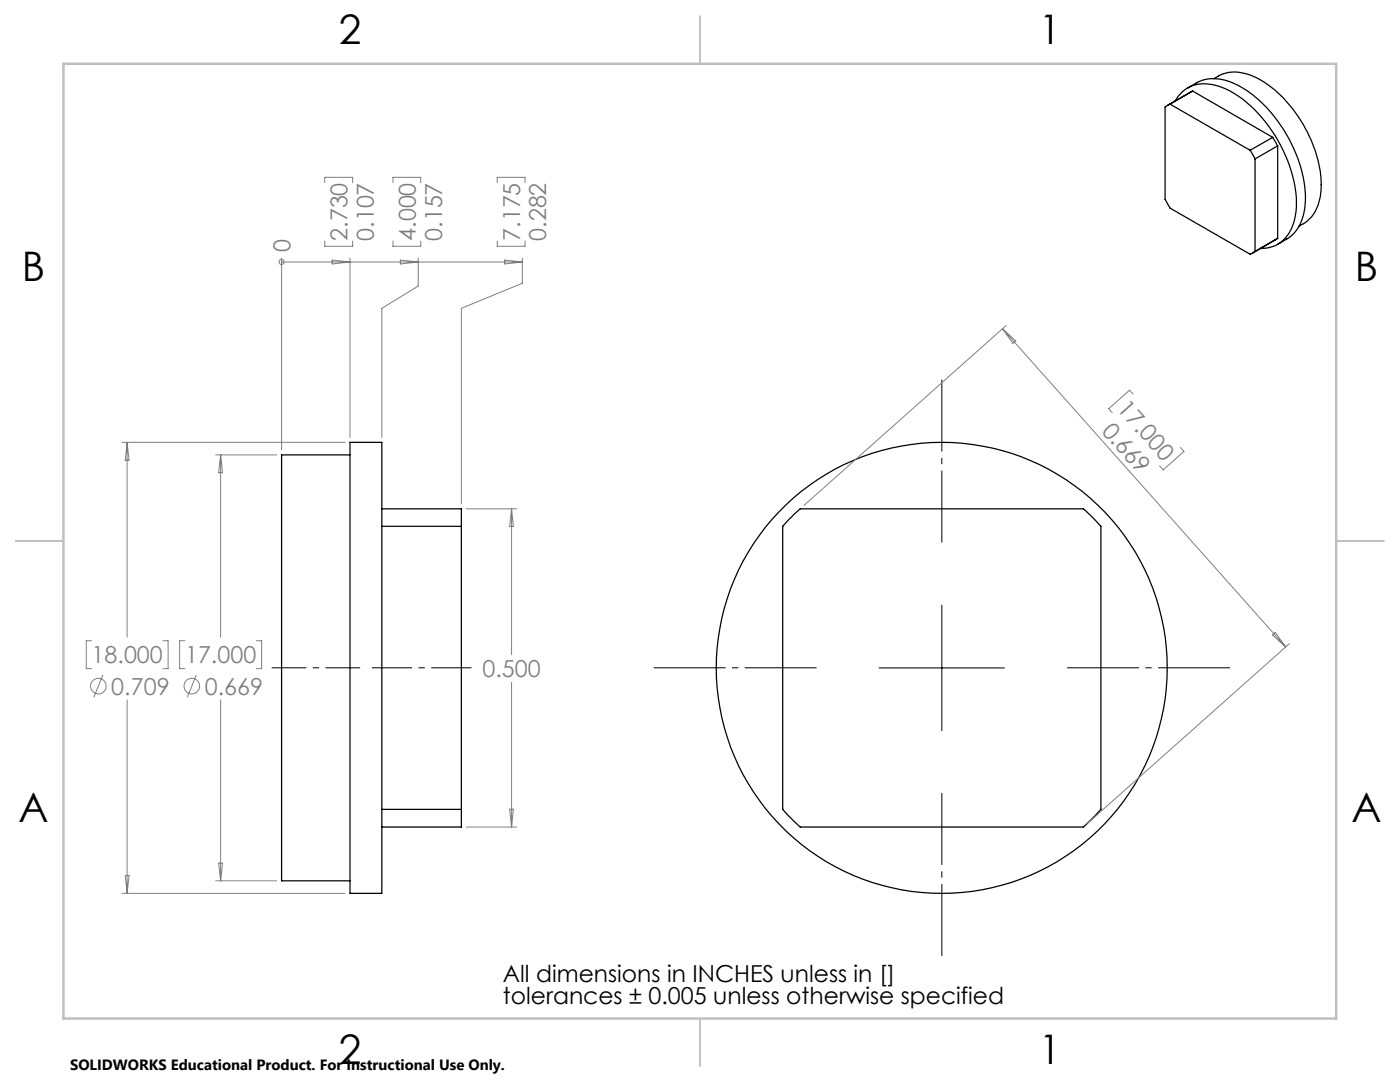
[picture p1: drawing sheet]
<svg xmlns="http://www.w3.org/2000/svg" width="279mm" height="216mm" viewBox="0 0 279 216" stroke-linecap="round" stroke-linejoin="round" font-family="sans-serif">
<g fill="none" stroke="#000" stroke-width=".25">
<path d="M237 17.6l1.8-1.1a8.6 8.6 0 0 1 8.4 .6 27.9 27.9 0 0 1 12.1 15.2 17.2 17.2 0 0 1 .2 12.4 6.7 6.7 0 0 1-2.7 3l-1.8 1.1M238 18.2l-5 2.8M238 18.2l16 9.2M238 18.2l-4.5 2.6M242.3 15.7a7.8 7.8 0 0 1 8.2-.3 25.2 25.2 0 0 1 11.1 12.4 19.3 19.3 0 0 1 1.6 12.6 7 7 0 0 1-3.9 4.7M233.5 20.8l-1 .5v18.5l1 1.7 16 9.2 1-.5v-18.5M233.5 20.8l16 9.2M234.5 20.1a6.7 6.7 0 0 1 8.1-3.1 20.7 20.7 0 0 1 10.9 8.6 26.7 26.7 0 0 1 5.2 16.2 8.3 8.3 0 0 1-4.3 7.3l-1.4 .4-1.5 .1M249.5 30l1 1.7M254 27.4l1 1.7M254 27.4l-4.5 2.6M255 29.1v18.5"/>
<path d="M255 29.1l-4.5 2.6M255 47.6l-.5 .3M255 47.6l-5 2.9M69.8 88.3h6.4v90h-6.4zM69.8 90.8h-13.6v85h13.6M76.2 101.5h15.9v3.5M76.2 105h15.9M92.1 105v56.5M157.4 103.6l2.3-2.1h56.5l1.4 1.3 2.1 2.2v56.5l-1.3 1.4-2.2 2.1h-56.5l-1.4-1.2-2.1-2.3v-56.5zM76.2 161.5h15.9M92.1 161.5v3.5h-15.9"/>
<circle cx="188" cy="133.3" r="45"/>
</g>
<g fill="none" stroke="#808080" stroke-width=".2">
<path d="M64.8 36.4v-1h5.6v1M78.4 36.4v-1h5.6v1M99.2 36.4v-1h5.6v1M56.2 52.3h.1M56.2 51.5v38.3M56.2 52.3h48M64.8 48.1v1h5.6v-1M66.3 51.9l3.5 .4-3.5 .4zM69.8 51.5v35.8M78.4 48.1v1h5.6v-1M79.9 51.9l3.6 .4-3.6 .4zM83.5 51.5v5.6l-7.3 4.4v25.8"/>
<path d="M99.2 48.1v1h5.6v-1M100.7 51.9l3.5 .4-3.5 .4zM104.2 51.5v5l-12.1 5v39M200.1 65.6l56.5 63.5M200.1 65.6l2.6 2.4-.6 .5zM200.8 64.9l-40.4 36M226.1 78.6l-.7-.7-4.1 3.7 .7 .7M24.4 88.3h44.5M25.4 88.3v38.8M25.4 88.3l.4 3.5h-.8zM43 90.8h12.2M44 90.8v36.3"/>
<path d="M44 90.8l.4 3.5h-.8zM235.6 89.3l.7 .8-4.2 3.7-.7-.8M93.1 101.5h10M102.1 101.5v29.1M102.1 101.5l.3 3.6h-.7zM18.3 127.8h-1.1v5.6h1.1M20.5 134.7l-1.8 4.4M25.4 139.7v38.6M32.5 127.8h1v5.6h-1M36.9 127.8h-1.1v5.6h1.1M39.2 134.7l-1.8 4.4M44 139.7v36.1"/>
<path d="M51.2 127.8h1v5.6h-1M102.1 136.2v28.8M253.9 126.7l.6-.5 2.1 2.9zM257.3 128.4l-40.3 36M24.4 178.3h44.5M25 174.7h.8l-.4 3.6zM43 175.8h12.2M43.6 172.2h.8l-.4 3.6zM93.1 165h10M101.7 161.5h.7l-.3 3.5z"/>
<circle cx="56.2" cy="52.3" r=".51"/>
<circle cx="19.6" cy="136.9" r="1.55"/>
<circle cx="38.3" cy="136.9" r="1.55"/>
</g>
<path d="M54.2 133.2h17.7" fill="none" stroke="#000" stroke-width=".2" stroke-dasharray="15.2 1.3 1.3 1.3" stroke-dashoffset="8.3" stroke-linecap="butt"/>
<path d="M74.2 133.2h19.9" fill="none" stroke="#000" stroke-width=".2" stroke-dasharray="15.2 1.3 1.3 1.3" stroke-dashoffset="7.2" stroke-linecap="butt"/>
<path d="M188 108.2v-32.5M163 133.2h-32.5M213 133.2h32.5M188 158.2v32.5" fill="none" stroke="#000" stroke-width=".2" stroke-dasharray="15.2 1.3 1.3 1.3" stroke-dashoffset=".9" stroke-linecap="butt"/>
<path d="M175.4 133.3h25M188 120.8v25" fill="none" stroke="#000" stroke-width=".2"/>
<path d="M139.7 3.2v9.5M3.1 107.9h9.6M266.7 107.9h9.5M139.7 203.2v9.6" fill="none" stroke="#c0c0c0" stroke-width=".25"/>
<path d="M12.7 12.7h254v190.5h-254z" fill="none" stroke="#c0c0c0" stroke-width=".5"/>
<g font-size="8.1">
<text x="67.6" y="8.9">2</text>
<text x="207.3" y="8.9">1</text>
<text x="4.4" y="56.1">B</text>
<text x="270.4" y="56.1">B</text>
<text x="3.7" y="164.1">A</text>
<text x="269.7" y="164.1">A</text>
<text x="67.6" y="212.4">2</text>
<text x="207.3" y="212.4">1</text>
</g>
<g font-size="4.7" fill="#808080">
<text x="58" y="50.2" transform="rotate(-90 58 50.2)">0</text>
<text x="69.4" y="48.1" transform="rotate(-90 69.4 48.1)">2.730</text>
<text x="74.6" y="48.1" transform="rotate(-90 74.6 48.1)">0.107</text>
<text x="83" y="48.1" transform="rotate(-90 83 48.1)">4.000</text>
<text x="88.2" y="48.1" transform="rotate(-90 88.2 48.1)">0.157</text>
<text x="103.8" y="48.1" transform="rotate(-90 103.8 48.1)">7.175</text>
<text x="109" y="48.1" transform="rotate(-90 109 48.1)">0.282</text>
<text x="222.8" y="81.7" transform="rotate(48 222.8 81.7)">17.000</text>
<text x="219.7" y="86.1" transform="rotate(48 219.7 86.1)">0.669</text>
<text x="18.3" y="132.4">18.000</text>
<text x="36.9" y="132.4">17.000</text>
<text x="96.3" y="135.2">0.500</text>
<text x="22.2" y="138.6">0.709</text>
<text x="40.9" y="138.6">0.669</text>
</g>
<g font-size="4.7">
<text x="100.4" y="195.9">All dimensions in INCHES unless in []</text>
<text x="100.4" y="200.4">tolerances ± 0.005 unless otherwise specified</text>
</g>
<text font-size="3" x="14" y="213.5">SOLIDWORKS Educational Product. For Instructional Use Only.</text>
</svg>
